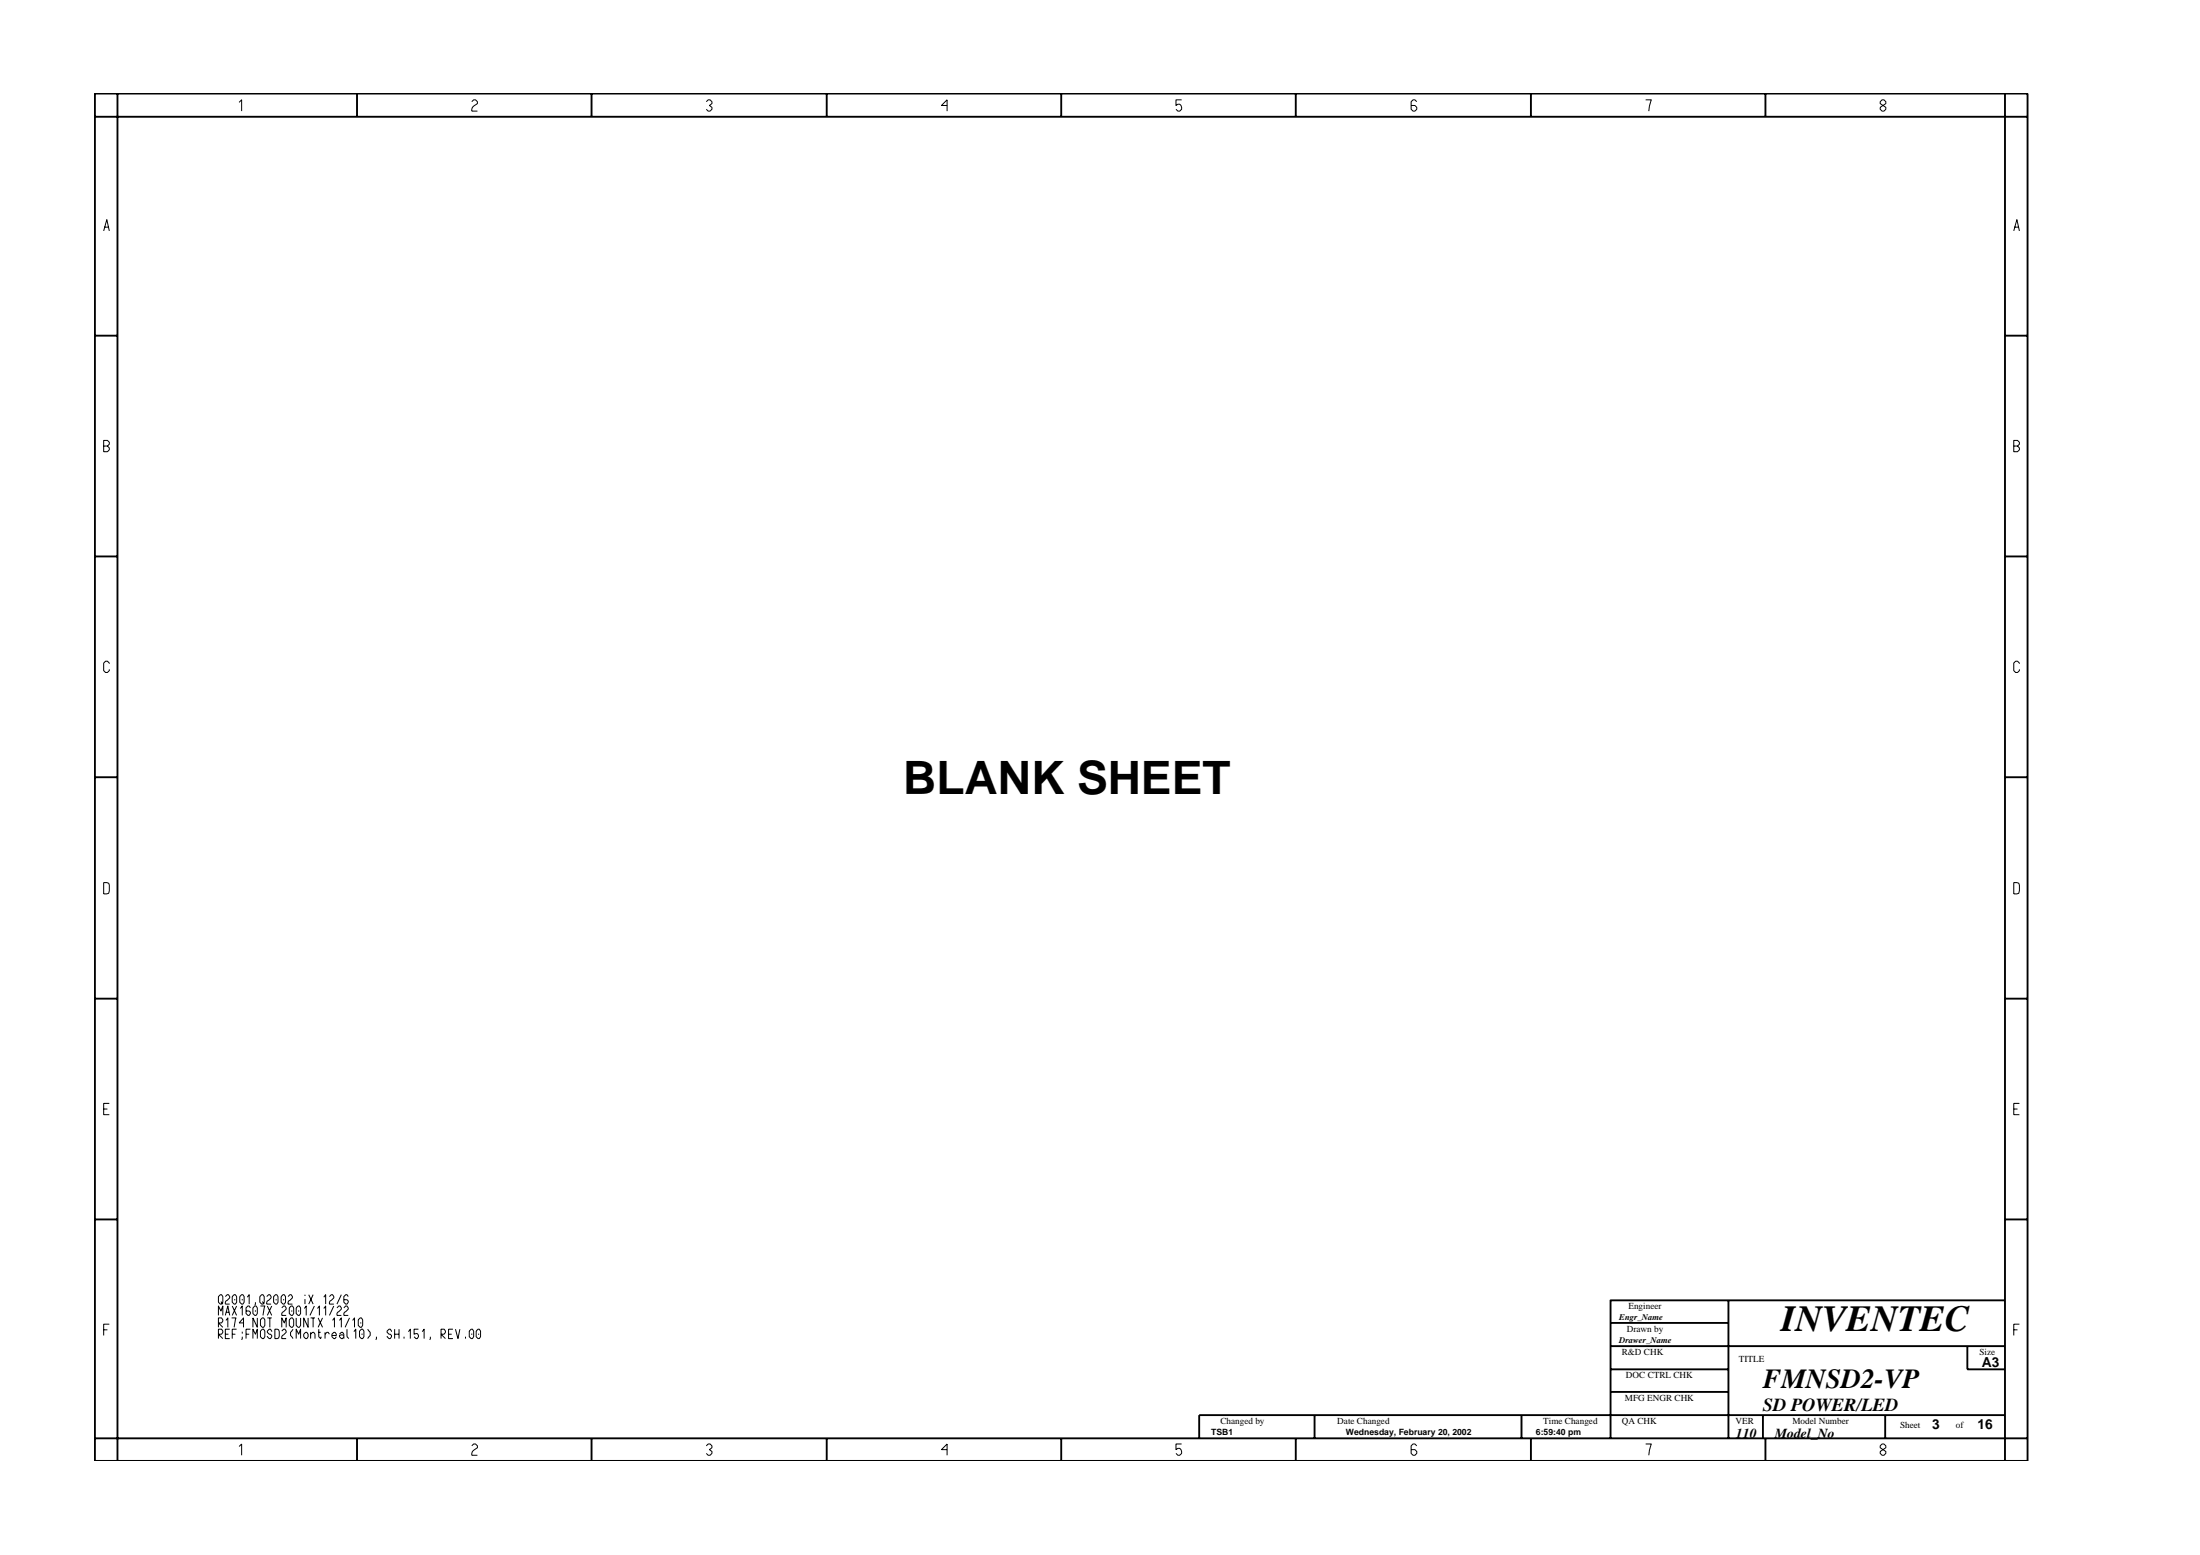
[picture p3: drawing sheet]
<svg xmlns="http://www.w3.org/2000/svg" width="297mm" height="210mm" viewBox="0 0 297 210" stroke-linecap="round" stroke-linejoin="round" font-family="sans-serif">
<g fill="none" stroke="#000" stroke-width=".25">
<path d="M12.8 12.6h261v184.6h-261zM12.8 15.8h261M15.9 12.6v184.6M48.2 12.6v3.2M79.9 12.6v3.2M111.6 12.6v3.2M143.3 12.6v3.2M174.9 12.6v3.2M206.7 12.6v3.2M238.4 12.6v3.2M270.7 12.6v184.6M12.8 45.3h3.1"/>
<path d="M270.7 45.3h3.1M12.8 75.1h3.1M270.7 75.1h3.1M12.8 104.9h3.1M270.7 104.9h3.1M12.8 134.8h3.1M270.7 134.8h3.1M12.8 164.6h3.1M217.5 178.6h15.9M233.4 175.5v18.7M270.7 175.5h-53.2v18.7M270.7 164.6h3.1"/>
<path d="M12.8 194.2h261M48.2 194.2v3M79.9 194.2v3M111.6 194.2v3M143.3 194.2v3M174.9 194.2v3M177.5 191v3.2M205.4 191v3.2M206.7 194.2v3M217.5 181.7h53.2M217.5 184.8h15.9M217.5 187.9h15.9"/>
<path d="M238 191v3.2M238.4 194.2v3M254.5 191v3.2M265.6 181.7v3.1h5.1M270.7 191h-108.8v3.2"/>
</g>
<g fill="none" stroke="#000" stroke-width=".14">
<path d="M32.3 13.8l.3-.3v1.5M63.7 13.7l.3-.2h.2l.3 .2v.3l-.5 .3-.3 .4v.3h.8M95.4 13.7l.2-.2h.3l.2 .2v.3l-.3 .2 .3 .3v.2l-.2 .3h-.3l-.2-.3M127.9 14.2h-.8l.8-.7v1.5M159.5 13.5h-.7v.7l.2-.1a.5 .5 0 0 1 .5 .6l-.2 .3h-.3l-.2-.3M191.3 13.7l-.3-.2h-.2l-.3 .2v1l.3 .3h.2l.3-.3v-.2l-.3-.3h-.5M222.2 13.5h.8l-.4 1.5M253.9 13.7l.2-.2h.3l.2 .2v.3l-.7 .5v.2l.2 .3h.3l.2-.3v-.2l-.7-.5zM14 31.2l.4-1.6 .4 1.6M14.1 30.7h.6M271.9 31.2l.4-1.6 .4 1.6M272 30.7h.6"/>
<path d="M14 59.5h.5l.3 .2v.3l-.3 .2 .3 .3v.2l-.3 .3h-.5zM271.9 59.5h.5l.3 .2v.3l-.3 .2 .3 .3v.2l-.3 .3h-.5zM14 60.2h.5M271.9 60.2h.5M14.8 89.6l-.3-.3h-.2l-.3 .2v1l.3 .3h.2l.3-.3v-.1M272.7 89.6l-.3-.3h-.3l-.2 .2v1l.2 .3h.3l.3-.3v-.1M14 119.1l.7 .1 .1 .3-.1 1.1-.7 .1zM271.9 119.1l.7 .1 .1 .3-.1 1.1-.7 .1zM14 149.7h.5M14.8 148.9h-.8v1.6h.8M271.9 149.7h.5M272.7 148.9h-.8v1.6h.8"/>
<path d="M14 179.5h.5M14.8 178.7h-.8v1.6M29.5 177.6v-1.3l.3 .7 .3-.7v1.3M29.5 175l.2-.2h.2l.2 .2v.8l-.2 .2h-.2l-.2-.2zM29.5 179.2v-1.3h.4l.2 .3-.2 .4h-.4l.6 .6M29.8 175.7l.3 .3M30.4 177.6l.4-1.3 .2 1.3M30.4 175l.3-.2h.1l.2 .2v.2l-.6 .6v.2h.6M30.5 178.2l.3-.3v1.3M30.5 177.1h.4M31 179.4h-.6v1.3h.6M31.3 177.9h.6l-.3 1.3"/>
<path d="M31.4 176.3l.5 1.3M31.6 174.8h.2l.1 .2v.8l-.1 .2h-.2l-.2-.2v-.8zM31.7 175.4v.1M31.9 176.3l-.5 1.3M31.9 179.4h-.5v1.3M32.5 176.6l.2-.3v1.3M32.6 174.8h.2l.2 .2v.8l-.2 .2h-.2l-.2-.2v-.8zM32.7 175.4v.1M32.7 179.8v.2M32.9 178.6h-.6l.6-.7v1.3M33.4 175.1l.2-.3v1.2M33.8 176.5l-.2-.2h-.1l-.3 .2v.8l.3 .3h.1l.2-.5-.2-.1h-.4"/>
<path d="M33.8 179.4h-.6v1.3M34.1 176.5l.3-.2h.2l.1 .2v.8l-.1 .3h-.2l-.3-.3zM34.5 175.8l-.1 .4M34.5 176.9v.2M34.7 177.9v1.3l-.6-1.3v1.3M35.2 176.3h.6l-.3 1.3M35.2 179.7l.2-.3h.2l.2 .3v.7l-.2 .3h-.2l-.2-.3zM35.2 178.2l.2-.3h.2l.2 .3v.7l-.2 .3h-.2l-.2-.3zM35.3 174.8h.2l.2 .2v.8l-.2 .2h-.2l-.2-.2v-.8zM35.4 175.7l.3 .3M36 175l.3-.2h.1l.2 .2v.2l-.6 .6v.2h.6M36.1 176.3l.6 1.3"/>
<path d="M36.1 177.9h.6M36.4 177.9v1.3M36.7 179.8l-.2-.4h-.1l-.3 .3v.1l.3 .3h.1l.2 .2-.2 .4h-.1l-.3-.3M36.7 176.3l-.6 1.3M36.9 175l.3-.2h.2l.1 .2v.8l-.1 .2h-.2l-.3-.2zM37.1 179.4l.5 .1 .1 .3v.6l-.1 .2-.1 .1h-.4zM37.3 175.4v.1M38 175l.2-.2h.2l.2 .2v.8l-.2 .2h-.2l-.2-.2zM38 176.5l.3-.2h.2l.1 .2v.2l-.6 .6v.3h.6M38 179.7l.3-.3h.2l.1 .3v.1l-.6 .6v.3h.6M38 179.2v-1.3l.4 .7 .2-.7v1.3M38.3 175.4v.1"/>
<path d="M38.9 175l.2-.2h.2l.2 .2v.2l-.6 .6v.2h.6M39.1 176.5l.2-.2h.2l.2 .2v.8l-.2 .3h-.2l-.2-.3zM39.1 178.2l.2-.3h.2l.2 .3v.7l-.2 .3h-.2l-.2-.3zM39.4 176.9v.2M39.6 179.4l-.4 .4v.5l.4 .4M40 176.5l.2-.2h.2l.2 .2v.8l-.2 .3h-.2l-.2-.3zM40 177.9v1l.2 .3h.2l.2-.3v-1M40.3 176.9v.2M41.1 176.6l.2-.3v1.3M41.2 174.8v.1M41.2 175.4v.6M41.6 177.9v1.3l-.6-1.3v1.3"/>
<path d="M41.7 174.8l.6 1.2M41.9 179.8v.9M41.9 177.9h.6M42.3 174.8l-.6 1.2M42.3 177.9v1.3M42.4 176.3l-.5 1.3M42.9 176.6l.2-.3v1.3M43 179.8h.3M43 177.9l.5 1.3M43 179.4v1l.3 .3 .1-.3M43.5 177.9l-.5 1.3M43.7 176.6l.3-.3v1.3"/>
<path d="M43.7 175.1l.3-.3v1.2M43.9 179.8v.9M44.5 175l.2-.2h.2l.2 .2v.2l-.6 .6v.2h.6M44.9 178.2l.3-.3v1.3M45.1 176.3l-.6 1.3M45.5 176.5l.2-.2h.2l.2 .2v.2l-.6 .6v.3h.6M45.8 178.2l.3-.3v1.3M46.1 174.8l-.6 1.2M46.4 176.5l.3-.2h.1l.2 .2v.2l-.6 .6v.3h.6M46.8 179.4v1l.3 .3M47 175l-.2-.2h-.1l-.3 .2v.8l.3 .2h.1l.2-.4-.2-.2h-.4M47.2 177.9l-.6 1.3"/>
<path d="M47.6 178.2l.3-.3v1.3M47.8 179.8l.2-.4v1.3M48.4 178.2l.2-.3h.2l.2 .3v.7l-.2 .3h-.2l-.2-.3zM48.5 179.7l.3-.3h.2l.1 .3v.7l-.1 .3h-.2l-.3-.3zM48.7 178.5v.2M49.6 179.4l.4 .4v.5l-.4 .4M52.9 179.8l-.2-.4h-.2l-.2 .3v.1l.6 .5-.2 .4h-.2l-.2-.3M53.3 179.4v1.3M53.9 179.4v1.3M55.1 179.8l.3-.4v1.3M56.5 179.4h-.6v.7l.4-.1 .2 .3-.2 .4h-.1l-.3-.3M57 179.8l.3-.4v1.3"/>
<path d="M61.2 179.4h-.6v1.3h.6M61.5 179.4l.3 1.3 .3-1.3M63.4 179.7l.2-.3h.2l.2 .3v.7l-.2 .3h-.2l-.2-.3zM64.3 179.7l.2-.3h.2l.2 .3v.7l-.2 .3h-.2l-.2-.3zM271.9 179.5h.5M272.7 178.7h-.8v1.6M29.5 180.7v-1.3h.4l.2 .3-.2 .4h-.4l.6 .6M30.4 180.1h.4M31.4 180.1h.4M32.3 195.3l.3-.4v1.5M32.7 180.4l-.1 .5M33.2 180.1h.4"/>
<path d="M34.1 180.7v-1.3l.4 .7 .2-.7v1.3M40 180.7v-1.3l.3 .7 .3-.7v1.3M41 180.1l.3-.3h.1l.2 .3v.3l-.2 .3h-.1l-.3-.3zM41.9 180.1l.3-.3h.2l.1 .3v.6M43.9 180.1l.2-.3h.2l.2 .3M44.8 180.3h.6l-.2-.5h-.1l-.3 .3v.3l.3 .3h.1l.2-.3M45.8 180.1l.3-.3h.2l.1 .3v.6M46.4 180.3l-.1-.1-.5 .1v.1l.3 .3h.2l.1-.3M48.9 180v.2M50.8 180.4l-.1 .5M53.3 180.1h.6M54.6 180.4v.3"/>
<path d="M58.1 180.4l-.1 .5M59.5 180.7v-1.3h.5l.1 .3-.1 .4h-.5l.6 .6M60.6 180.1h.4M62.9 180.4v.3M63.7 195.2l.3-.3h.2l.3 .3v.2l-.7 .5-.1 .3v.2h.8M63.7 180v.2M64.6 180v.2M95.4 195.2l.2-.3h.3l.2 .3v.2l-.3 .3 .3 .2v.3l-.2 .2h-.3l-.2-.2M127.9 195.7h-.8l.8-.8v1.5M159.5 194.9h-.7v.8l.2-.2a.5 .5 0 0 1 .5 .7l-.2 .2h-.3l-.2-.2M191.3 195.2l-.3-.3h-.2l-.3 .3v1l.3 .2h.2l.3-.2v-.3l-.3-.2h-.5M222.2 194.9h.8l-.4 1.5"/>
<path d="M254.1 194.9l-.2 .3v.2l.7 .5v.3l-.2 .2h-.3l-.2-.2v-.3l.7-.5v-.2l-.2-.3z"/>
</g>
<text font-size="6.2" x="122" y="107.2">BLANK SHEET</text>
<text font-size="5" x="240.5" y="179.7">INVENTEC</text>
<text font-size="3.7" x="238" y="187.3">FMNSD2-VP</text>
<text font-size="2.5" x="238" y="190.4">SD POWER/LED</text>
<g font-size="1.9">
<text x="267.6" y="184.6">A3</text>
<text x="234.4" y="194.1">110</text>
<text x="239.6" y="194.1">Model_No</text>
<text x="260.9" y="192.9">3</text>
<text x="267" y="192.9">16</text>
</g>
<g font-size="1.2">
<text x="218.6" y="178.2">Engr_Name</text>
<text x="219.6" y="179.8">Drawn by</text>
<text x="219.9" y="176.7">Engineer</text>
<text x="218.6" y="181.3">Drawer_Name</text>
<text x="219" y="182.9">R&amp;D CHK</text>
<text x="234.8" y="183.8">TITLE</text>
<text x="267.3" y="182.9">Size</text>
<text x="219.4" y="189.2">MFG ENGR CHK</text>
<text x="219.5" y="186">DOC CTRL CHK</text>
<text x="163.5" y="193.7">TSB1</text>
<text x="164.8" y="192.2">Changed by</text>
<text x="180.6" y="192.2">Date Changed</text>
<text x="181.7" y="193.7">Wednesday, February 20, 2002</text>
<text x="207.4" y="193.7">6:59:40 pm</text>
<text x="208.4" y="192.2">Time Changed</text>
<text x="219" y="192.2">QA CHK</text>
<text x="234.3" y="192.2">VER</text>
<text x="242" y="192.2">Model Number</text>
<text x="256.5" y="192.7">Sheet</text>
<text x="264.1" y="192.7">of</text>
</g>
</svg>
